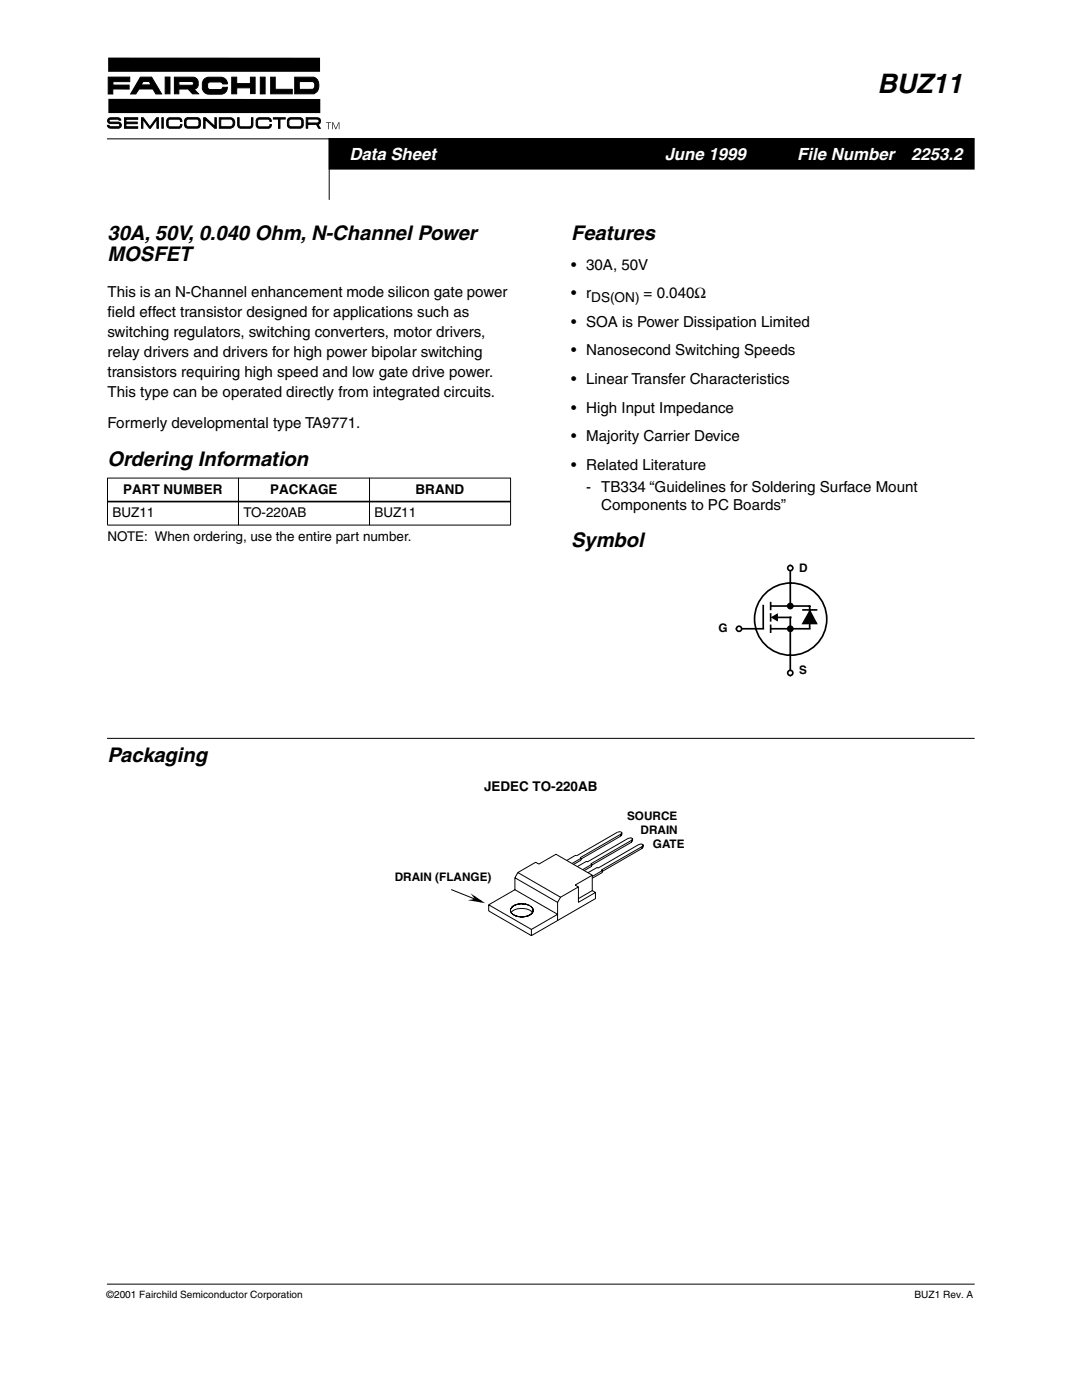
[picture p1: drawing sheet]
<svg xmlns="http://www.w3.org/2000/svg" width="216mm" height="279mm" viewBox="0 0 216 279" stroke-linecap="round" stroke-linejoin="round" font-family="sans-serif">
<path d="M65.7 27.7h128.7v6h-128.7z" fill="#000"/>
<path d="M21.4 27.7h173M65.7 27.7h128.7v6h-128.7zM65.7 27.7v12.1M21.4 256.3h173" fill="none" stroke="#000" stroke-width=".2"/>
<path d="M21.3 11.4h46.5v14.5h-46.5z" fill="#fff"/>
<path d="M21.6 11.5h42.3v2.8h-42.3zM21.6 19.7l42.3 .1v2.8h-42.3zM65.1 24.4h1v.1h-.5v1.3h-.1v-1.3h-.4zM66.3 24.4h.2l.5 1.2 .5-1.2h.2v1.4h-.1v-1.3l-.5 1.3h-.2l-.5-1.3v1.3h-.1z" fill="#000"/>
<g fill="#000" stroke="#000" stroke-width=".2">
<path d="M21.6 15.4h4.3v.9h-3.4v.7h3.3v.8h-3.3v1h-.9zM33 15.4h.9v3.3h-.9zM40.9 15.7l.8-.3h2.4a1.34 1.34 0 0 1 1.3 1.4h-.9l-.6-.4h-2.2a.85 .85 0 0 0 .2 1.5h2l.3-.1 .3-.4h.9a1.3 1.3 0 0 1-1.3 1.4h-2.4a1.52 1.52 0 0 1-1.3-2.1v-.4zM46.2 15.4h1v1.3h2.8v-1.3h.9v3.3h-.9v-1.2h-2.8v1.2h-1zM51.9 15.4h1v3.3h-1zM54 15.4h.9v2.4h3.4v.9h-4.3zM21.7 23.7l.4-.2 1.7 .1 .3 .4-.7-.2h-1.3l-.3 .1v.2l.1 .2 .2 .1h1.5a.61 .61 0 0 1 .6 .6 .61 .61 0 0 1-.6 .6h-1.5a.62 .62 0 0 1-.7-.6h.4l.3 .3h1.5l.3-.2a.31 .31 0 0 0-.3-.4h-1.5a.57 .57 0 0 1-.6-.4 .57 .57 0 0 1 .2-.6zM24.8 23.5h2.7v.3h-2.4v.6h2.3v.3h-2.3v.6h2.4v.3h-2.7zM28.2 23.5h.4l1.3 1.8 1.3-1.8h.4v2.1h-.3v-1.8l-1.3 1.8h-.2l-1.3-1.8v1.8h-.3zM32.3 23.5h.3v2.1h-.3zM33.4 23.7l.5-.2h1.8a.64 .64 0 0 1 .6 .7h-.3v-.2l-.4-.2h-1.7l-.3 .2-.1 .9 .1 .2 .3 .2h1.7l.4-.2v-.2h.3a.65 .65 0 0 1-.6 .7h-1.8a.64 .64 0 0 1-.6-.6v-.9zM40.6 23.5h.4l1.9 1.7v-1.7h.3v2.1h-.4l-1.9-1.8v1.8h-.3z"/>
<path d="M47.4 23.5h.3v1.4l.2 .4h2.1l.2-.4v-1.4h.3v1.4a.65 .65 0 0 1-.7 .7h-1.7a.64 .64 0 0 1-.7-.6zM51.3 23.7l.4-.2h1.8a.64 .64 0 0 1 .6 .7h-.2l-.1-.2-.3-.2h-1.7l-.4 .2v.9l.2 .4h.2h1.7l.3-.2 .1-.2h.3a.65 .65 0 0 1-.7 .7h-1.8a.64 .64 0 0 1-.6-.6v-.9zM54.6 23.5h2.3v.3h-1v1.8h-.3v-1.8h-1z"/>
<path d="M28 15.4l-1.9 3.4h1l.6-1h2.8l.6 1h1.1l-1.9-3.4zM28.6 16.2h1.2l.4 .7h-2.1z"/>
<path d="M34.8 15.4v3.3h.9v-.9h1.8l.9 .9h1.2l-.9-.9a1.23 1.23 0 0 0 .9-1.3 1.23 1.23 0 0 0-1.1-1.1zM35.7 16.3h2.6a.37 .37 0 0 1 .4 .3 .37 .37 0 0 1-.4 .4h-2.6z"/>
<path d="M58.8 15.4v3.3h3.8a1.84 1.84 0 0 0 1-1.6 1.84 1.84 0 0 0-1-1.7zM59.7 16.3h2.6a.85 .85 0 0 1 .5 .7 .85 .85 0 0 1-.5 .8h-2.6z"/>
<path d="M37 23.7a1.68 1.68 0 0 0 0 1.7l.5 .2h1.8a.64 .64 0 0 0 .7-.7v-.8a.64 .64 0 0 0-.7-.6h-1.8zM37.3 23.8h2.2a1.13 1.13 0 0 1 .1 1.3l-.3 .2-2-.1a1.13 1.13 0 0 1-.1-1.2z"/>
<path d="M43.8 23.5v2.1h2.2a1.06 1.06 0 0 0 .8-1.2 1.06 1.06 0 0 0-1.2-.9zM44 23.8h2a.8 .8 0 0 1 .5 .7 .8 .8 0 0 1-.5 .8h-2z"/>
<path d="M57.5 23.7a1.68 1.68 0 0 0 0 1.7l.5 .2h1.9a.64 .64 0 0 0 .6-.7v-.8a.64 .64 0 0 0-.6-.6h-1.9zM57.9 23.8h2.1a1.13 1.13 0 0 1 .2 1.3l-.4 .2-1.9-.1a1.13 1.13 0 0 1-.2-1.2z"/>
<path d="M61.1 23.5v2.1h.3v-.8h1.7l.5 .8h.3l-.4-.8a.69 .69 0 0 0 .4-.6 .69 .69 0 0 0-.3-.7zM61.4 23.8h2l.3 .4-.2 .3h-.2h-1.9z"/>
</g>
<path d="M21.4 145.3h173v4.1h-173z" fill="#fff"/>
<path d="M21.4 95.4h80.5M21.4 95.5v9.3M47.6 95.4v9.4M73.7 95.4v9.4M101.9 95.5v9.3M21.4 104.8h80.5M21.4 147.4h173" fill="none" stroke="#000" stroke-width=".2"/>
<path d="M21.4 100.1h80.5" fill="none" stroke="#000" stroke-width=".34"/>
<circle cx="157.8" cy="123.6" r="7.2" fill="#fff"/>
<g fill="none" stroke="#000" stroke-width=".34">
<path d="M157.7 112.9v8M147 125.5h5.3M152.3 120.9v4.4M153.8 120.3v1.3M153.8 122.5v1.4M153.8 124.8v1.4M153.9 125.5h7.7M154 120.9h7.6M154.1 123.2l1-.5v1.1zM155.2 123.2h2.6M157.7 123.2v11.6M160.2 121.7h2.7"/>
<path d="M161.6 121.1v4.2M161.6 122l1.3 2.4h-2.7z"/>
<circle cx="157.7" cy="120.9" r=".51"/>
<circle cx="157.7" cy="125.5" r=".51"/>
<circle cx="157.8" cy="123.6" r="7.2"/>
</g>
<path d="M154.1 123.2l1-.5v1.1zM161.6 122l1.3 2.4h-2.7z" fill="#000"/>
<g fill="#000">
<circle cx="157.7" cy="120.9" r=".51"/>
<circle cx="157.7" cy="125.5" r=".51"/>
</g>
<circle cx="157.7" cy="113.4" r=".51" fill="#fff"/>
<circle cx="157.7" cy="113.4" r=".51" fill="none" stroke="#000" stroke-width=".34"/>
<circle cx="157.7" cy="134.3" r=".51" fill="#fff"/>
<circle cx="157.7" cy="134.3" r=".51" fill="none" stroke="#000" stroke-width=".34"/>
<circle cx="147.5" cy="125.5" r=".51" fill="#fff"/>
<circle cx="147.5" cy="125.5" r=".51" fill="none" stroke="#000" stroke-width=".34"/>
<path d="M67.7 158.8h80.4v32.1h-80.4z" fill="#fff"/>
<g fill="none" stroke="#000" stroke-width=".2">
<path d="M90.1 177.6l5 2M102.7 177.6l8.6 4.9-5.3 3M102.7 177.6l-5.2 3M102.7 177.6v-2.4l8.6 4.9M103.3 174.1l3.6-2 .6 .4 3.4-2 7.3 4.2M103.3 174.1l-.6 1.1M103.3 174.1l8.5 5M111.8 179.1l-.5 1M115.4 177v3.1l3.4-2M115.4 177l-3.6 2.1M115.9 171.3l-1.8 1M115.9 171.3v.3l-1.4 .9"/>
<path d="M118.1 172.5l-1.8 1.1M118.1 172.5v.4l-1.5 .8M118.2 174.7l-3.4 1.9 .6 .4M118.2 177.7l.6 .4M118.2 177.7l-2.8 1.7M118.2 174.7v3M118.8 178.1v1.2l-7.5 4.4M120.2 173.7l-2 1.2M120.2 173.7v.4l-2 1.2M123.9 166.5l-8.1 4.7 .1 .1M123.9 166.5v.4M123.9 166.9l-8 4.5"/>
<path d="M124.1 166.2l-.3-.2-.6 .1-8.1 4.7-.2-.1-1.8 1M124.1 166.2l-.2 .3M124.1 166.2v.3l-.2 .4M126 167.7l-8.1 4.7 .2 .1M126 167.7v.4M126 168.1l-7.9 4.6M126.2 167.4l-.3-.2-.6 .1-8.1 4.7-.2-.1-1.8 1M126.2 167.4v.4l-.2 .3M126.2 167.4l-.2 .3M128.1 168.9l-8.1 4.7 .2 .1M128.1 169.3l-7.9 4.6M128.1 168.9v.4"/>
<path d="M128.4 168.6l-.4-.2-.5 .1-8.2 4.7-.2-.1-1.8 1.1M128.4 168.6v.4l-.3 .3M128.4 168.6l-.3 .3M97.5 180.6v1.2l8.5 4.9M97.5 180.6l8.5 4.9M102 182.2a2.73 2.73 0 0 1 3-.8l.8 .3 .4 .6M104.1 180.4l-1.3 .2 .4-.1-1 .4 .3-.2-.4 .4 .1-.1-.4 .6 .1-.1v.5v-.1l.5 .6-.2-.1 1 .5-.3-.1 1.2 .2h-.4l1.3-.1-.4 .1 .8-.2-.4 .1 1-.5-.3 .2 .5-.4-.2 .2 .4-.7v.2l-.1-.6 .1 .2-.5-.6 .1 .1-.9-.5 .3 .1-.7-.2 .3 .1-1.3-.1M106 185.5v1.2M111.3 183.7l-5.3 3M111.3 180.1v3.6"/>
</g>
<path d="M94.7 179l1.4 .9-1.7-.2 .7-.1z" fill="none" stroke="#000" stroke-width=".34"/>
<path d="M94.7 179l1.4 .9-1.7-.2 .7-.1z" fill="#000"/>
<path d="M5.4 55.2h12v181h-12z" fill="#fff"/>
<text font-size="5.4" x="175.1" y="18.6">BUZ11</text>
<g font-size="4">
<text x="21.4" y="47.8">30A, 50V, 0.040 Ohm, N-Channel Power</text>
<text x="113.9" y="47.8">Features</text>
<text x="21.4" y="52.2">MOSFET</text>
<text x="21.4" y="93.1">Ordering Information</text>
<text x="113.9" y="109.2">Symbol</text>
<text x="21.4" y="152">Packaging</text>
</g>
<g font-size="3.4" fill="#fff">
<text x="69.7" y="32">Data Sheet</text>
<text x="132.7" y="32">June 1999</text>
<text x="159.1" y="32">File Number</text>
<text x="181.8" y="32">2253.2</text>
</g>
<g font-size="3">
<text x="113.9" y="53.9">• 30A, 50V</text>
<text x="21.4" y="59.2">This is an N-Channel enhancement mode silicon gate power</text>
<text x="113.9" y="59.5">• r</text>
<text x="128.4" y="59.5">= 0.040Ω</text>
<text x="21.4" y="63.2">f</text>
<text x="21.4" y="63.2">ield effect transistor designed for applications such as</text>
<text x="113.9" y="65.2">• SOA is Power Dissipation Limited</text>
<text x="21.4" y="67.3">switching regulators, switching converters, motor drivers,</text>
<text x="21.4" y="71.3">relay drivers and drivers for high power bipolar switching</text>
<text x="113.9" y="70.9">• Nanosecond Switching Speeds</text>
<text x="21.4" y="75.3">transistors requiring high speed and low gate drive power.</text>
<text x="113.9" y="76.6">• Linear Transfer Characteristics</text>
<text x="21.4" y="79.3">This type can be operated directly from integrated circuits.</text>
<text x="113.9" y="82.3">• High Input Impedance</text>
<text x="21.4" y="85.4">Formerly developmental type TA9771.</text>
<text x="113.9" y="88">• Majority Carrier Device</text>
<text x="113.9" y="93.7">• Related Literature</text>
<text x="117" y="98.1">- TB334 “Guidelines for Soldering Surface Mount</text>
<text x="120" y="101.8">Components to PC Boards”</text>
</g>
<g font-size="2.7">
<text x="118" y="60.3">DS(ON)</text>
<text x="24.6" y="98.5">PART NUMBER</text>
<text x="53.9" y="98.5">PACKAGE</text>
<text x="82.9" y="98.5">BRAND</text>
<text x="21.4" y="107.9">NOTE: When ordering, use the entire part number.</text>
<text x="22.5" y="103.2">BUZ11</text>
<text x="48.6" y="103.2">TO-220AB</text>
<text x="74.7" y="103.2">BUZ11</text>
<text x="96.6" y="157.9">JEDEC TO-220AB</text>
</g>
<g font-size="2.3">
<text x="159.4" y="114.2">D</text>
<text x="143.4" y="126.1">G</text>
<text x="159.4" y="134.5">S</text>
<text x="125.1" y="163.6">SOURCE</text>
<text x="127.8" y="166.4">DRAIN</text>
<text x="130.3" y="169.2">GATE</text>
<text x="78.8" y="175.9">DRAIN (FLANGE)</text>
</g>
<g font-size="2">
<text x="21.3" y="259">©2001 Fairchild Semiconductor Corporation</text>
<text x="182.5" y="259">BUZ1 Rev. A</text>
</g>
</svg>
